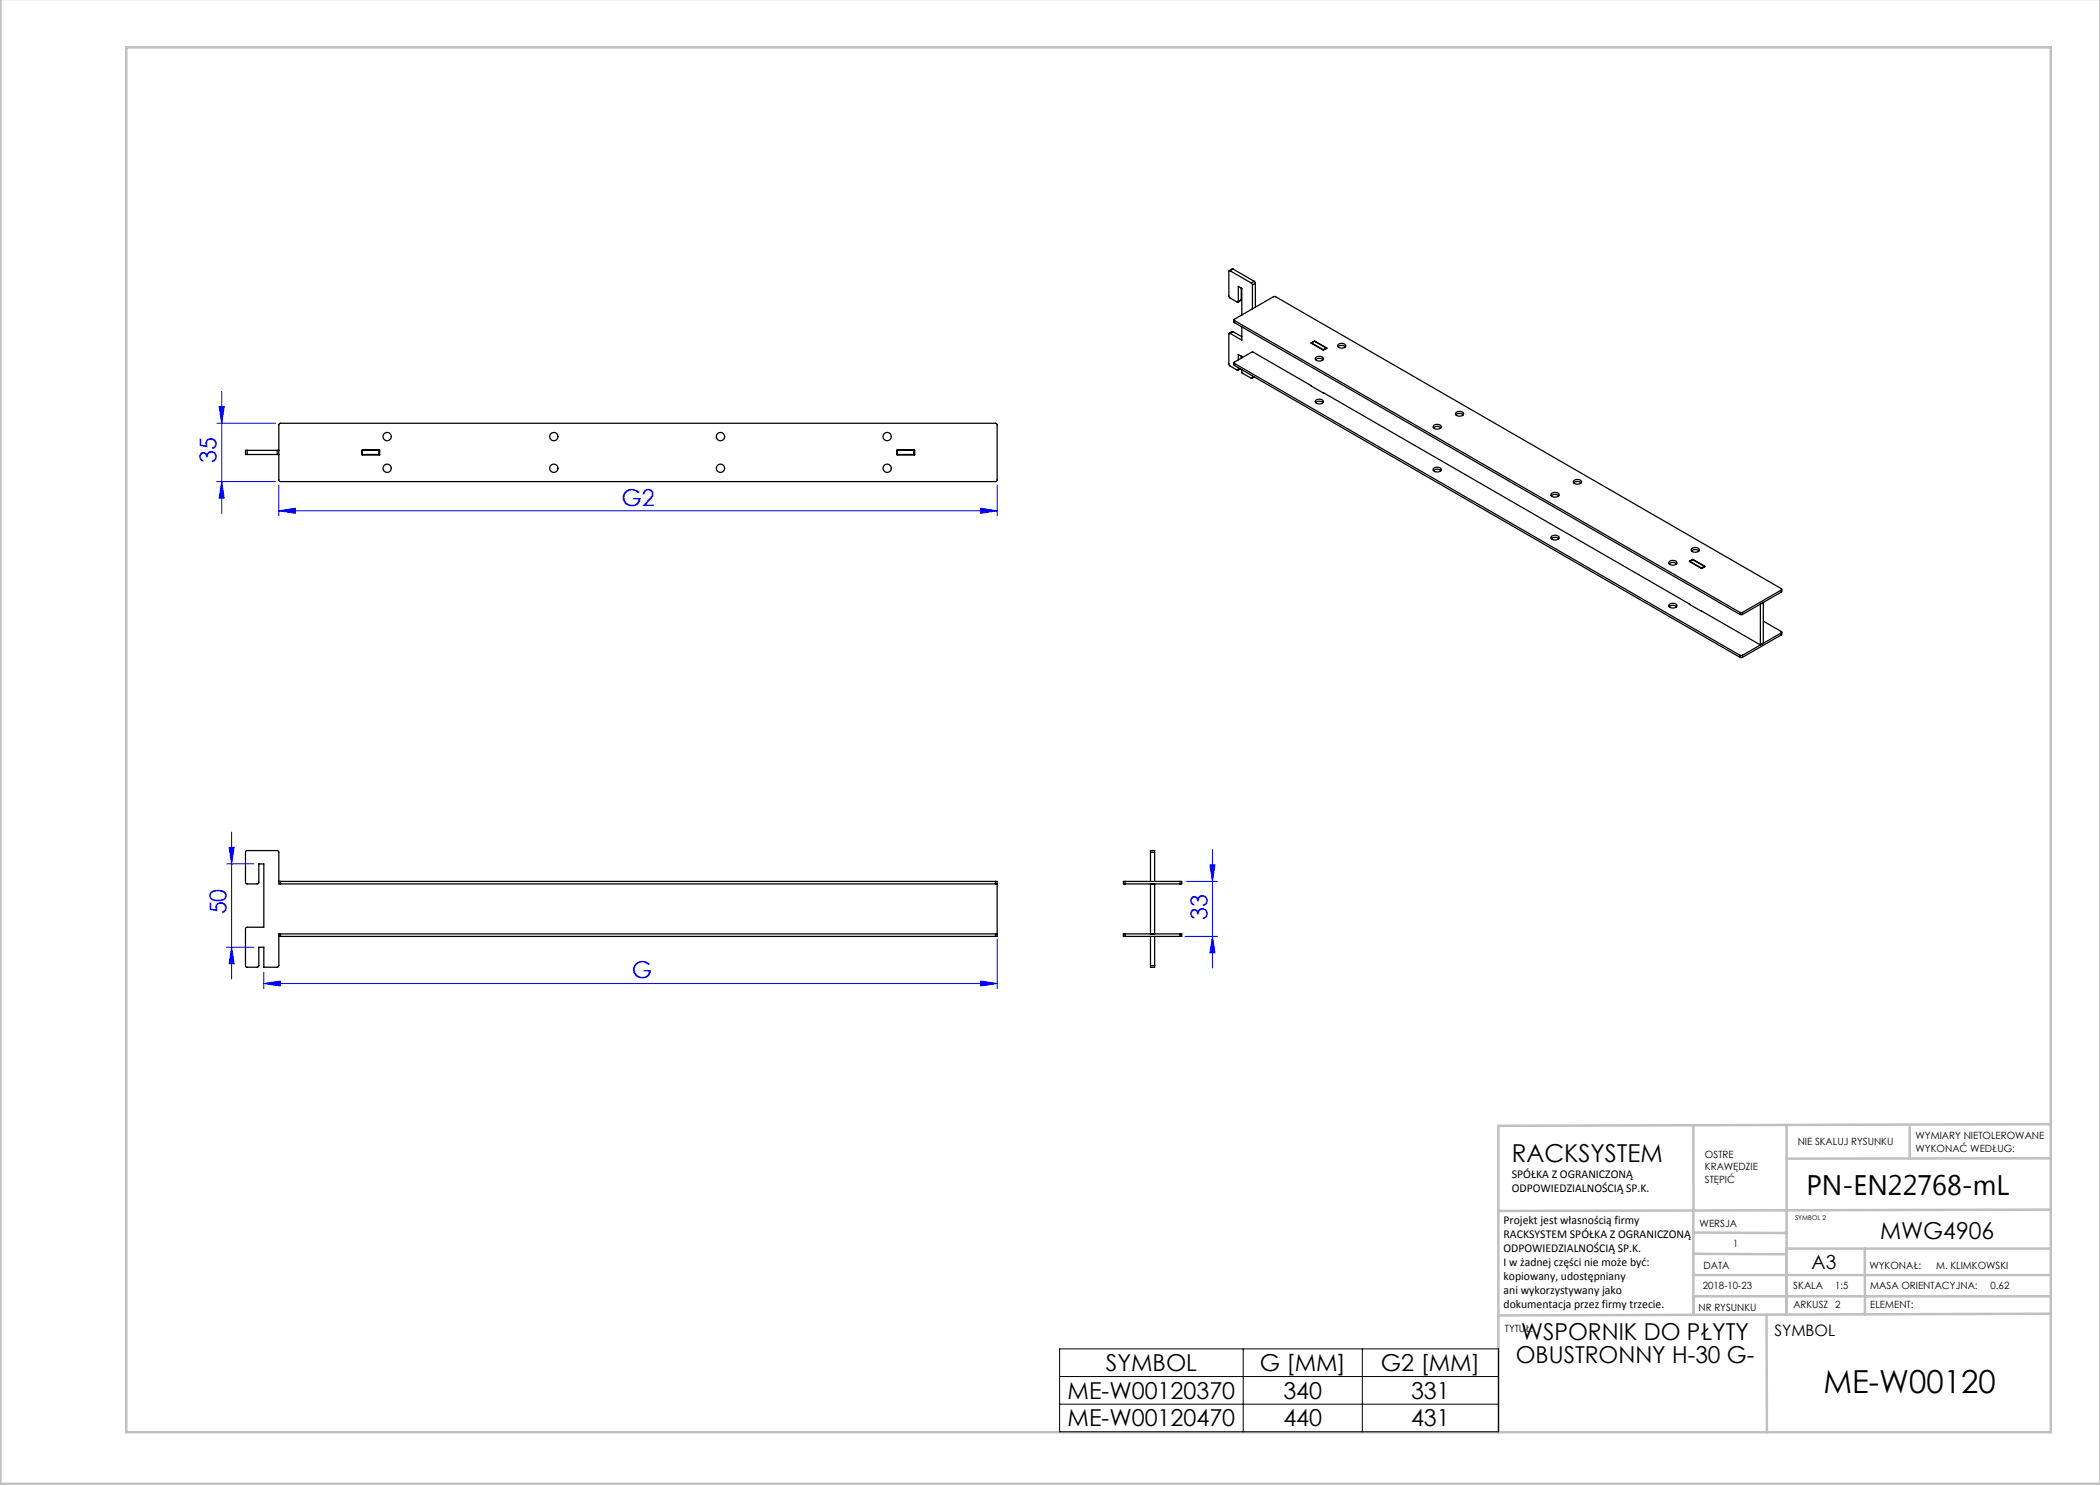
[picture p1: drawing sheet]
<svg xmlns="http://www.w3.org/2000/svg" width="420mm" height="297mm" viewBox="0 0 420 297" stroke-linecap="round" stroke-linejoin="round" font-family="sans-serif">
<g fill="none" stroke="#00f" stroke-width=".2">
<path d="M44.3 78.3v24.4M43.3 84.7h11.8M43.3 96.3h11.8M43.8 81.4h1l-.5 3.3zM44.3 96.3l.5 3.3h-1zM55.8 97v6.2M199.4 97v6.2M55.8 102.2l3.3-.6v1.1zM55.8 102.2h143.6M196.1 101.6l3.3 .6-3.3 .5zM45.3 172.8h5.5M45.8 169.5h1l-.5 3.3z"/>
<path d="M46.3 166.4v29.4M237.3 176.3h6.2M242 173h1l-.5 3.3zM242.5 169.9v23.7M45.3 189.4h5.5M46.3 189.4l.5 3.4h-1zM52.8 196.7l3.3-.5v1zM52.8 194.4v3.3M52.8 196.7h146.6M196.1 196.2l3.3 .5-3.3 .5zM199.4 187.8v9.9M237 187.3h6.5"/>
<path d="M242.5 187.3l.5 3.3h-1z"/>
</g>
<g fill="none" stroke="#c0c0c0" stroke-width=".5">
<path d="M.1 -.1v296.9h419.9M25.2 9.5h385v276.9h-385zM338.7 225.2v16.9M357.3 225v37.9M382 225.4v6.3M410.1 224.8l-110.4 .4v61.2M410.1 231.7h-52.8M338.7 259.3h71.5M338.7 255h71.5M338.7 250.8l18.6 .1M338.7 246.5l18.6 .1M338.7 242.1v20.9"/>
<path d="M373 249.7v13.2M410.1 241.9l-110.4 .3M410.2 249.7h-52.9v13.2M353.3 262.9l.1 23.5M410.2 262.7l-110.5 .4"/>
</g>
<path d="M211.9 269.8h87.8v16.6h-87.8zM211.9 275.3h87.8M248.6 269.8v16.6M272.5 269.8v16.6M211.9 280.8h87.8" fill="none" stroke="#000" stroke-width=".2"/>
<g fill="#00f">
<path d="M52.8 196.7l3.3-.5v1zM196.1 196.2l3.3 .5-3.3 .5zM55.8 102.2l3.3-.6v1.1zM196.1 101.6l3.3 .6-3.3 .5z"/>
<path d="M46.3 189.4l.5 3.4h-1zM45.8 169.5h1l-.5 3.3z"/>
<path d="M242 173h1l-.5 3.3zM242.5 187.3l.5 3.3h-1zM43.8 81.4h1l-.5 3.3zM44.3 96.3l.5 3.3h-1z"/>
</g>
<g fill="none" stroke="#000" stroke-width=".25">
<path d="M246 54.2l-.2 .1v5l.2 .3 1.4 .8 .3-.1M246 54.2l4.3 2.4M246.6 53.8l-.8 .3M246.6 53.8l-.6 .4M246.6 53.8l4.2 2.5M248.2 59.9l-.6 .5M248.2 59.9l-.5 .4M248.2 57.6v2.3M250.3 56.6l.2 .4M250.5 57v4.8M250.8 56.3l.3 .4M250.8 56.3l-.5 .3"/>
<path d="M251.1 56.7l-.6 .3M251.1 56.7v4.7M246 66.7l-.2 .1v6.1l.2 .3 1.4 .8 .3-.1M246.6 66.3l-.8 .4M246.6 66.3l-.6 .4M246.6 66.3l1.8 1.1M246.8 64l.1 .5M246.8 72.6l.1 .5M246.9 64.1v-.3l7.8-4.4h.4l101.2 58.3v.3M246.9 72.7v-.3l3.6-2.1 11.8 6.8M246.9 64.1l101.1 58.4M246.9 64.1v.4"/>
<path d="M246.9 72.7v.4M246.9 64.5l101.1 58.4M246.9 72.7l101.1 58.4M246.9 73.1l101.1 58.4M247.7 60.3v-3l.7 .4v5.3M247.7 73.5v.4M248 73.7l-.3 .2M248.1 73.8l-.5 .2M248.2 71.2v.4M248.4 74v.6l1.9 1.1 .2-.2M248.4 65.4v2.6l-2.4-1.3M248.4 71.6v-.3l-.7-.4v1.1"/>
<path d="M250.5 75.2v.3M250.8 75.3l-.3 .2M250.9 75.4l-.5 .3M262.2 68.6l.7-.4 2.5 1.4-.7 .4zM262.3 68.6l2.3 1.3M262.3 77.1l2.4 1.5M262.3 77.1v.1M262.9 68.2l2.3 1.4M262.9 68.2v.1M263.1 71.6l.8-.3a.6 .6 0 0 1 .7 .6l-.7 .3a.6 .6 0 0 1-.8-.6zM263.1 71.9l.8-.2 .7 .2M264.6 69.9v.1"/>
<path d="M264.6 78.6l73.3 42.2M265.2 69.6l-.6 .3M265.2 69.6v.1M267.6 69l.7-.3a.6 .6 0 0 1 .8 .6l-.8 .3a.6 .6 0 0 1-.7-.6zM267.6 69.4l.7-.3 .8 .3M49.4 90.1h-.3v.8h.3M49.4 90.1v.8M49.4 90.9h6M49.4 90.1h6M55.4 90.9h.4M55.4 90.1h.4M55.4 90.1v.8"/>
<path d="M55.9 84.7h143.2l.3 .3v11l-.3 .3h-143l-.3-.3zM72.4 90h3.5v1h-3.5zM72.4 90.9h3.5M72.4 90.1h3.5M75.8 90.1v.8M179.4 90h3.5v1h-3.5zM179.4 90.9h3.5M179.4 90.1h3.5M182.8 90.1v.8M263.1 80.1l.8-.3a.6 .6 0 0 1 .7 .7l-.7 .3a.6 .6 0 0 1-.8-.7zM263.1 80.5l.8-.3 .7 .3M286.7 85.2l.7-.3a.6 .6 0 0 1 .8 .6l-.8 .3a.6 .6 0 0 1-.7-.6z"/>
<path d="M286.7 93.7l.7-.3a.6 .6 0 0 1 .8 .7 1.04 1.04 0 0 1-1.6-.2zM286.7 85.5l.7-.2 .8 .2M286.7 94.1l.7-.3 .8 .3M291.1 82.6l.8-.3a.6 .6 0 0 1 .8 .6l-.8 .3a.6 .6 0 0 1-.8-.6zM291.2 83l.7-.3 .8 .3M310.2 98.8l.8-.3a.6 .6 0 0 1 .8 .6l-.8 .3a.6 .6 0 0 1-.8-.6zM310.2 99.2l.8-.3 .8 .3M314.7 96.2a1.04 1.04 0 0 1 1.6 .2 .96 .96 0 0 1-1.7 0zM314.7 96.6l.8-.3 .7 .3M310.2 107.3l.8-.3a.6 .6 0 0 1 .8 .7l-.8 .3a.6 .6 0 0 1-.8-.7zM310.2 107.7l.8-.2 .8 .2M333.8 112.4l.8-.3a.6 .6 0 0 1 .7 .6l-.7 .3a.6 .6 0 0 1-.8-.6z"/>
<path d="M333.8 112.8l.8-.3 .7 .3M337.9 112.3l.7-.4 2.5 1.4-.8 .4zM337.9 112.3l.6-.4 2.4 1.4M337.9 112.3h.1M337.9 112.3l2.4 1.3M338.3 109.8l.8-.3a.6 .6 0 0 1 .7 .7l-.7 .3a.6 .6 0 0 1-.8-.7zM338.3 110.2l.8-.3 .7 .3M338.6 111.9h.1M340.3 113.6v.1M340.9 113.3l-.6 .3M340.9 113.3v.1M356.3 118l-7.8 4.5"/>
<path d="M356.3 118v.4M356.3 118.4l-7.8 4.5M356.4 117.9l-.1 .5M333.8 120.9l.8-.2a.6 .6 0 0 1 .7 .6l-.7 .3a.6 .6 0 0 1-.8-.7zM333.8 121.3l.8-.2 .7 .2M337.9 120.8l2.5 1.5M337.9 120.8v.1M348 122.5h.5M348 122.9h.5M348 131.1h.5M348 131.5h.5M348 122.5v.4"/>
<path d="M348 131.1v.4M348.5 122.5v.4M348.5 131.1v.4M352.1 120.8v8.2l-11.8-6.7M352.7 124.2l3.6 2.1v.3M352.7 120.5v8.2M356.3 126.6v.4M356.3 126.6l-7.8 4.5M356.3 127l-7.8 4.5M356.4 126.4l-.1 .6M55.8 176.3h.3M56.1 176.8h-.3l-.1-6.6h-6.5l-.1 6.2 .1 .3h2.5l.1-3.9h1v12.6h-3.4l-.3 .3 .1 7.7h2.2l.3-.1 .1-3.9h1v4h2.9l.1-6.6h.3"/>
<path d="M56.1 176.3v.5M56.1 176.3h143M56.1 176.8h143M199.1 176.3h.3v11h-.3M199.1 176.8h.3M199.1 176.3v.5M225 176.3h-.3v.5h.3M225 176.3h11M225 176.8h11M225 176.3v.5M230.1 170.4v-.3h.8v.3M230.1 170.4v5.9"/>
<path d="M230.1 176.8v10M230.1 170.4h.8M230.9 170.4v5.9M230.9 176.8v10M236 176.3h.3v.5h-.3M236 176.3v.5M55.8 187.3h.3M56.1 186.8v.5M56.1 186.8h143M56.1 187.3h143M199.1 186.8h.3M199.1 186.8v.5"/>
<path d="M225 186.8h-.3v.5h.3M225 186.8h11M225 187.3h11M225 186.8v.5M230.1 193.1v.3h.8v-.3M230.1 187.3v5.8M230.1 193.1h.8M230.9 187.3v5.8M236 186.8h.3v.5h-.3M236 186.8v.5"/>
<circle cx="77.4" cy="93.7" r=".83"/>
<circle cx="77.4" cy="87.3" r=".83"/>
<circle cx="110.8" cy="93.7" r=".83"/>
<circle cx="110.8" cy="87.3" r=".83"/>
<circle cx="144.1" cy="93.7" r=".83"/>
<circle cx="144.1" cy="87.3" r=".83"/>
<circle cx="177.4" cy="93.7" r=".83"/>
<circle cx="177.4" cy="87.3" r=".83"/>
</g>
<text font-size="6.3" x="364.7" y="278.5">ME-W00120</text>
<text font-size="5.6" x="361.3" y="239.1">PN-EN22768-mL</text>
<text font-size="4.9" x="302.4" y="232.4">RACKSYSTEM</text>
<g font-size="4.7" fill="#00f">
<text x="43.3" y="92.6" transform="rotate(-90 43.3 92.6)">35</text>
<text x="124.3" y="101.1">G2</text>
<text x="45.3" y="182.9" transform="rotate(-90 45.3 182.9)">50</text>
<text x="241.5" y="183.9" transform="rotate(-90 241.5 183.9)">33</text>
<text x="126.3" y="195.7">G</text>
</g>
<g font-size="4.7">
<text x="376" y="247.8">MWG4906</text>
<text x="304.2" y="268.1">WSPORNIK DO PŁYTY</text>
<text x="221.2" y="274.2">SYMBOL</text>
<text x="252" y="274.2">G [MM]</text>
<text x="276.2" y="274.2">G2 [MM]</text>
<text x="303.1" y="272.6">OBUSTRONNY H-30 G-</text>
<text x="213.5" y="279.7">ME-W00120370</text>
<text x="256.7" y="279.7">340</text>
<text x="282.2" y="279.7">331</text>
<text x="213.5" y="285.3">ME-W00120470</text>
<text x="256.7" y="285.3">440</text>
<text x="282.2" y="285.3">431</text>
</g>
<text font-size="3.9" x="362.3" y="253.8">A3</text>
<text font-size="3.2" x="354.9" y="267.2">SYMBOL</text>
<g font-size="2.4">
<text x="302.4" y="235.6">SPÓŁKA Z OGRANICZONĄ</text>
<text x="302.4" y="238.4">ODPOWIEDZIALNOŚCIĄ SP.K.</text>
<text x="300.7" y="244.7">Projekt jest własnością firmy</text>
<text x="300.7" y="247.5">RACKSYSTEM SPÓŁKA Z OGRANICZONĄ</text>
<text x="300.7" y="250.3">ODPOWIEDZIALNOŚCIĄ SP.K.</text>
<text x="300.7" y="253.1">I w żadnej części nie może być:</text>
<text x="300.7" y="256">kopiowany, udostępniany</text>
<text x="300.7" y="258.8">ani wykorzystywany jako</text>
<text x="300.7" y="261.6">dokumentacja przez firmy trzecie.</text>
</g>
<g font-size="2">
<text x="383.1" y="227.9">WYMIARY NIETOLEROWANE</text>
<text x="341" y="231.6">OSTRE</text>
<text x="359.5" y="228.9">NIE SKALUJ RYSUNKU</text>
<text x="383.1" y="230.4">WYKONAĆ WEDŁUG:</text>
<text x="341" y="234.1">KRAWĘDZIE</text>
<text x="341" y="236.6">STĘPIĆ</text>
<text x="339.9" y="245.4">WERSJA</text>
<text x="346.6" y="249.5">1</text>
<text x="340.6" y="257.7">2018-10-23</text>
<text x="340.7" y="253.8">DATA</text>
<text x="358.7" y="257.7">SKALA</text>
<text x="367" y="257.7">1:5</text>
<text x="373.9" y="253.8">WYKONAŁ:</text>
<text x="374.1" y="257.7">MASA ORIENTACYJNA:</text>
<text x="387.2" y="253.8">M. KLIMKOWSKI</text>
<text x="398.1" y="257.7">0.62</text>
<text x="339.7" y="262.3">NR RYSUNKU</text>
<text x="358.7" y="261.7">ARKUSZ 2</text>
<text x="374.1" y="261.7">ELEMENT:</text>
<text x="301" y="266.4">TYTUŁ:</text>
</g>
<text font-size="1.3" x="359" y="244">SYMBOL 2</text>
</svg>
